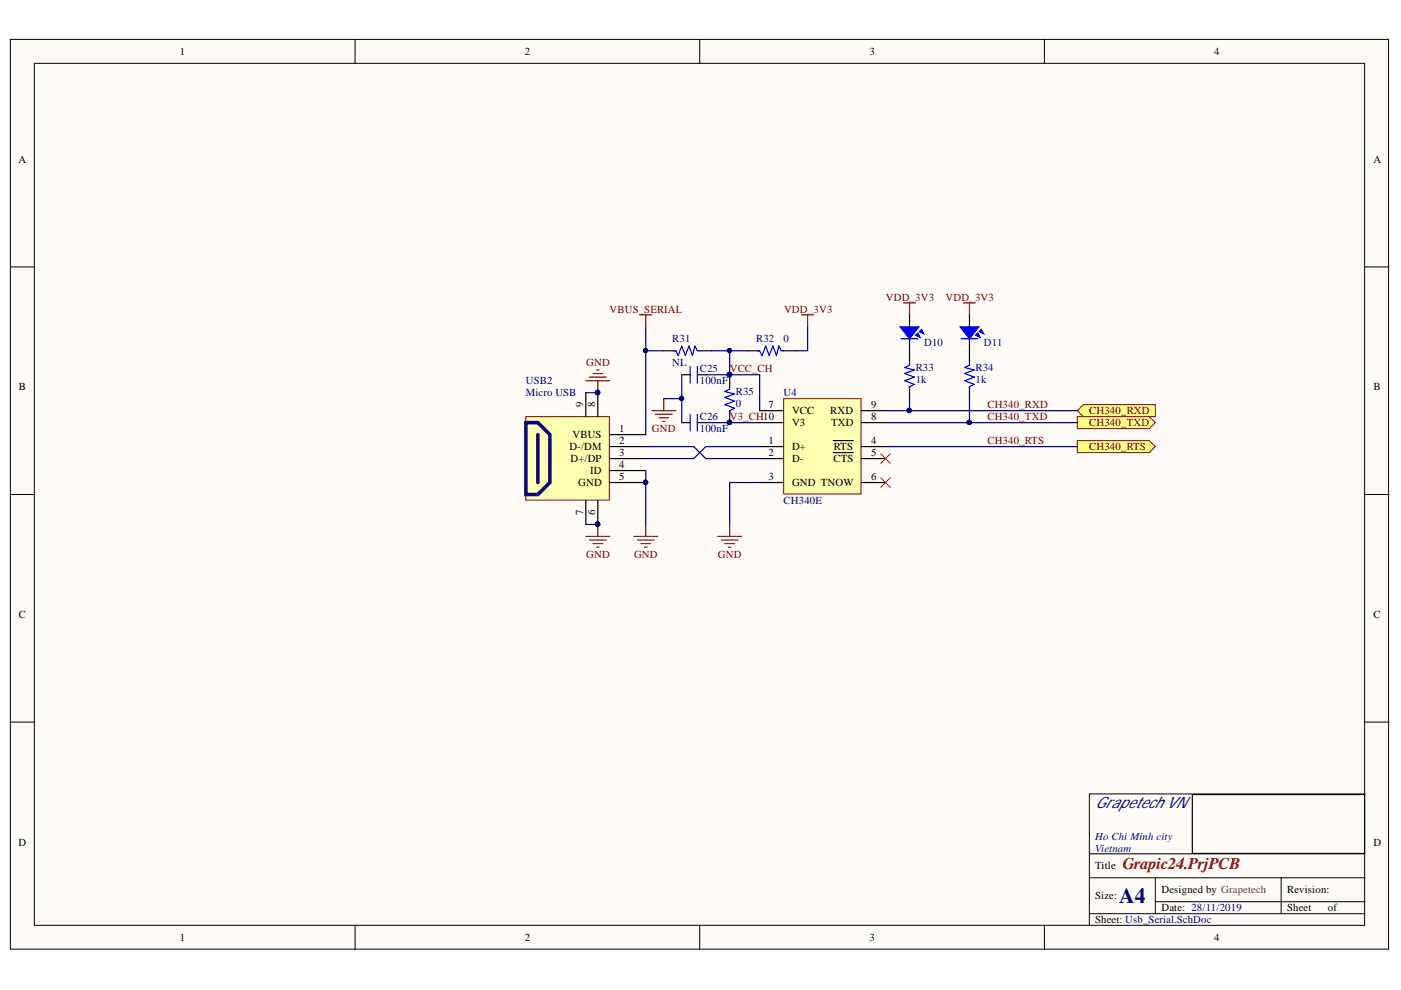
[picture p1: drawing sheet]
<svg xmlns="http://www.w3.org/2000/svg" width="297mm" height="210mm" viewBox="0 0 297 210" stroke-linecap="round" stroke-linejoin="round" font-family="sans-serif">
<g fill="#fffcf8" stroke="#000" stroke-width=".21">
<path d="M2.2 8.4h292.2v192.8h-292.2z"/>
<path d="M7.3 13.4h282v182.8h-282z"/>
</g>
<g fill="none" stroke="#000" stroke-width=".21">
<path d="M75.3 8.4v5M148.4 8.4v5M221.4 8.4v5M2.2 56.6h5.1M289.4 56.6h5.1M2.2 104.8h5.1M289.4 104.8h5.1M2.2 153.1h5.1M289.4 153.1h5.1M289.4 168.3h-58.4v28M75.3 196.3v5M148.4 196.3v5"/>
<path d="M221.4 196.3v5M231 186.1h58.4M231 193.7h58.4M231 181h58.4M244.9 186.1v7.6M244.9 191.2h44.5M271.6 186.1v7.6"/>
</g>
<path d="M252.8 168.5h36.5v12.5h-36.5z" fill="none" stroke="#000" stroke-width=".25"/>
<path d="M166.1 84.5h16.5v20.2h-16.5z" fill="#ffffb0" stroke="#800000" stroke-width=".21"/>
<g fill="none" stroke="#000" stroke-width=".25">
<path d="M144.5 79.5h1.8M147.8 79.5h1.8M144.5 89.6h1.8M147.8 89.6h1.8M161.1 94.7h5M161.1 97.2h5M161.1 87.1h5M161.1 89.6h5M176.7 93.4h4.2M176.7 96h4.2M182.7 94.7h5.1M182.7 97.2h5.1"/>
<path d="M182.7 87.1h5.1M182.7 89.6h5.1M161.1 102.3h5M182.7 102.3h5.1"/>
</g>
<path d="M186.7 96.2l2.1 2M188.8 96.2l-2.1 2M186.7 101.3l2.1 2M188.8 101.3l-2.1 2" fill="none" stroke="#f00" stroke-width=".21"/>
<path d="M146.3 77.7v3.5M147.8 77.7v3.5M146.3 87.8v3.6M147.8 87.8v3.6" fill="none" stroke="#00f" stroke-width=".25"/>
<path d="M134.4 113.7h5.1M135.1 114.5h3.6M135.9 115.3h2M136.7 116h.5M136.9 111.2v2.5M152.2 113.7h5.1M152.9 114.5h3.6M153.7 115.3h2M154.5 116h.5M154.7 111.2v2.5" fill="none" stroke="#800000" stroke-width=".25"/>
<path d="M111.5 88.3h17.7v17.7h-17.7z" fill="#ffffb0" stroke="#800000" stroke-width=".21"/>
<path d="M124.2 83.3v5M126.7 83.3v5M129.3 92.2h7.6M129.3 94.7h7.6M129.3 97.2h7.6M129.3 99.8h7.6M124.2 106.1v5.1M126.7 106.1v5.1M129.3 102.3h7.6" fill="none" stroke="#000" stroke-width=".25"/>
<g fill="#000080" stroke="#000080" stroke-width=".21">
<circle cx="136.9" cy="102.3" r=".46"/>
<circle cx="126.7" cy="111.1" r=".46"/>
<circle cx="126.7" cy="83.2" r=".46"/>
</g>
<path d="M111.5 89.6h2.5l2.6 2.6v10.1l-2.6 2.5h-2.5zM114 92.2v10.1" fill="none" stroke="#11037f" stroke-width=".76"/>
<g fill="none" stroke="#800000" stroke-width=".25">
<path d="M125 80h3.5M125.7 79.2h2.1M126.5 78.4h.5M135.6 66.8h2.6M136.9 66.8v2.5M124.2 80.7h5.1M126.7 80.7v2.6M138.2 87.1h5.1M139 87.8h3.5M139.7 88.6h2M140.5 89.4h.5M140.7 84.5v2.6"/>
<path d="M124.2 113.7h5.1M125 114.5h3.5M125.7 115.3h2.1M126.5 116h.5M126.7 111.2v2.5"/>
</g>
<path d="M228.4 87.1l1.3-1.3h15.2v2.5h-15.2z" fill-rule="evenodd" fill="#ffff80" stroke="#800000" stroke-width=".21"/>
<path d="M192.8 74.4v2.5M205.5 74.4v2.5M192.8 82v2.5M205.5 82v2.5" fill="none" stroke="#000" stroke-width=".25"/>
<path d="M192.8 76.9v.5l-1 .5 2.1 .5-2.1 .8 2.1 .8-2.1 .7 2.1 .8-1.1 .5v.5M205.5 76.9v.5l-1 .5 2.1 .5-2.1 .8 2.1 .8-2.1 .7 2.1 .8-1.1 .5v.5" fill="none" stroke="#00f" stroke-width=".25"/>
<path d="M194.9 70.3l.5-.5 .5 1z" fill="#00f"/>
<path d="M194.9 70.3l.5-.5 .5 1z" fill="none" stroke="#00f" stroke-width=".21"/>
<path d="M194.1 71.1l.5-.5 .5 1z" fill="#00f"/>
<path d="M194.1 71.1l.5-.5 .5 1z" fill="none" stroke="#00f" stroke-width=".21"/>
<path d="M190.8 69.3h4.1l-2.1 2.5z" fill="#00f"/>
<path d="M190.8 69.3h4.1l-2.1 2.5z" fill="none" stroke="#00f" stroke-width=".21"/>
<path d="M191.1 71.8h3.5M192.8 69v.8M192.8 71.6v.5" fill="none" stroke="#00f" stroke-width=".25"/>
<path d="M192.8 66.8v2.5M192.8 71.8v2.6" fill="none" stroke="#000" stroke-width=".25"/>
<path d="M207.6 70.3l.5-.5 .5 1z" fill="#00f"/>
<path d="M207.6 70.3l.5-.5 .5 1z" fill="none" stroke="#00f" stroke-width=".21"/>
<path d="M206.8 71.1l.5-.5 .5 1z" fill="#00f"/>
<path d="M206.8 71.1l.5-.5 .5 1z" fill="none" stroke="#00f" stroke-width=".21"/>
<path d="M203.5 69.3h4.1l-2.1 2.5z" fill="#00f"/>
<path d="M203.5 69.3h4.1l-2.1 2.5z" fill="none" stroke="#00f" stroke-width=".21"/>
<path d="M142.8 74.4h.5l.5 1 .7-2 .8 2 .8-2 .7 2 .5-2 .5 1h.6M160.6 74.4h.5l.5 1 .7-2 .8 2 .8-2 .7 2 .5-2 .5 1h.5M203.8 71.8h3.5M205.5 69v.8M205.5 71.6v.5M154.7 82v.5l-1 .5 2 .5-2 .8 2 .7-2 .8 2 .8-1 .5v.5" fill="none" stroke="#00f" stroke-width=".25"/>
<path d="M140.7 74.4h2.6M148.4 74.4h2.5M154.7 79.5v2.5M158.5 74.4h2.6M166.1 74.4h2.6M205.5 66.8v2.5M205.5 71.8v2.6M154.7 87.1v2.5" fill="none" stroke="#000" stroke-width=".25"/>
<path d="M170 66.8h2.5M171.2 66.8v2.5M191.6 64.2h2.5M192.8 64.2v2.6M204.3 64.2h2.5M205.5 64.2v2.6" fill="none" stroke="#800000" stroke-width=".25"/>
<g fill="#000080" stroke="#000080" stroke-width=".21">
<circle cx="154.7" cy="79.4" r=".46"/>
<circle cx="154.7" cy="89.6" r=".46"/>
</g>
<path d="M228.4 88.3h15.3l1.2 1.3-1.2 1.3h-15.3z" fill-rule="evenodd" fill="#ffff80" stroke="#800000" stroke-width=".21"/>
<g fill="#000080" stroke="#000080" stroke-width=".21">
<circle cx="154.7" cy="79.4" r=".46"/>
<circle cx="154.7" cy="89.6" r=".46"/>
<circle cx="126.7" cy="83.2" r=".46"/>
<circle cx="126.7" cy="111.1" r=".46"/>
<circle cx="154.7" cy="74.3" r=".46"/>
<circle cx="136.9" cy="74.3" r=".46"/>
<circle cx="192.8" cy="87" r=".47"/>
<circle cx="205.5" cy="89.6" r=".46"/>
<circle cx="144.5" cy="84.5" r=".46"/>
<circle cx="136.9" cy="102.3" r=".46"/>
</g>
<g fill="none" stroke="#000080" stroke-width=".25">
<path d="M136.9 69.3v22.9M136.9 74.4h3.8M144.5 79.5v5M149.6 79.5h5.1M150.9 74.4h7.6M154.7 74.4v5.1h6.4v7.6M171.2 69.3v5.1h-2.5M124.2 83.3h2.5M136.9 99.8v11.4M140.7 84.5h3.8v5.1M149.6 89.6h11.5M187.8 87.1h40.6"/>
<path d="M187.8 89.6h40.6M192.8 84.5v2.6M205.5 84.5v5.1M124.2 111.2h2.5M161.1 102.3h-6.4v8.9"/>
</g>
<path d="M228.4 93.4h15.3l1.2 1.3-1.2 1.3h-15.3z" fill-rule="evenodd" fill="#ffff80" stroke="#800000" stroke-width=".21"/>
<path d="M136.9 94.7h10.2l2.5 2.5h11.5M161.1 94.7h-11.5l-2.5 2.5h-10.2M187.8 94.7h40.6" fill="none" stroke="#000080" stroke-width=".25"/>
<text font-size="4.6" fill="#000080" x="237.3" y="191.5">A4</text>
<text font-size="3.5" fill="#800000" x="238.1" y="184.4">Grapic24.PrjPCB</text>
<text font-size="3.3" fill="#000080" x="232.2" y="171.3">Grapetech VN</text>
<g font-size="2.3">
<text x="38.2" y="11.7">1</text>
<text x="111.2" y="11.7">2</text>
<text x="184.3" y="11.7">3</text>
<text x="257.4" y="11.7">4</text>
<text x="3.9" y="34.5">A</text>
<text x="291.2" y="34.5">A</text>
<text x="4" y="82.8">B</text>
<text x="291.2" y="82.8">B</text>
<text x="123.7" y="86.3" transform="rotate(-90 123.7 86.3)">9</text>
<text x="126.2" y="86.3" transform="rotate(-90 126.2 86.3)">8</text>
<text x="162.9" y="86.6">7</text>
<text x="167.9" y="87.8">VCC</text>
<text x="176" y="87.8">RXD</text>
<text x="184.7" y="89.1">8</text>
<text x="184.7" y="86.6">9</text>
<text x="120.7" y="95.4">D-/DM</text>
<text x="121.4" y="92.9">VBUS</text>
<text x="131.3" y="91.6">1</text>
<text x="131.3" y="94.2">2</text>
<text x="162.9" y="94.2">1</text>
<text x="167.9" y="95.4">D+</text>
<text x="167.9" y="90.4">V3</text>
<text x="176.2" y="90.4">TXD</text>
<text x="176.8" y="95.4">RTS</text>
<text x="184.7" y="94.2">4</text>
<text x="121" y="98">D+/DP</text>
<text x="125.1" y="100.5">ID</text>
<text x="131.3" y="96.7">3</text>
<text x="131.3" y="99.2">4</text>
<text x="131.3" y="101.8">5</text>
<text x="162.9" y="96.7">2</text>
<text x="162.9" y="101.8">3</text>
<text x="167.9" y="98">D-</text>
<text x="176.7" y="98">CTS</text>
<text x="184.7" y="96.7">5</text>
<text x="184.7" y="101.8">6</text>
<text x="122.6" y="103">GND</text>
<text x="167.9" y="103">GND TNOW</text>
<text x="123.7" y="109.3" transform="rotate(-90 123.7 109.3)">7</text>
<text x="126.2" y="109.3" transform="rotate(-90 126.2 109.3)">6</text>
<text x="4" y="131">C</text>
<text x="291.2" y="131">C</text>
<text x="3.9" y="179.3">D</text>
<text x="291.2" y="179.3">D</text>
<text x="232.2" y="184.4">Title</text>
<text x="232.2" y="190.7">Size:</text>
<text x="246.3" y="189.4">Designed by Grapetech</text>
<text x="272.9" y="189.4">Revision:</text>
<text x="232.2" y="195.8">Sheet: Usb_Serial.SchDoc</text>
<text x="246.3" y="193.2">Date: 28/11/2019</text>
<text x="272.9" y="193.2">Sheet</text>
<text x="281.5" y="193.2">of</text>
<text x="38.2" y="199.6">1</text>
<text x="111.2" y="199.6">2</text>
<text x="184.3" y="199.6">3</text>
<text x="257.4" y="199.6">4</text>
</g>
<g font-size="2.3" fill="#800000">
<text x="187.8" y="63.7">VDD_3V3</text>
<text x="200.5" y="63.7">VDD_3V3</text>
<text x="129.3" y="66.3">VBUS_SERIAL</text>
<text x="166.2" y="66.3">VDD_3V3</text>
<text x="124.3" y="77.7">GND</text>
<text x="154.7" y="78.9">VCC_CH</text>
<text x="154.7" y="89.1">V3_CH10</text>
<text x="209.4" y="86.6">CH340_RXD</text>
<text x="209.4" y="89.1">CH340_TXD</text>
<text x="230.9" y="87.8">CH340_RXD</text>
<text x="138.2" y="91.6">GND</text>
<text x="209.4" y="94.2">CH340_RTS</text>
<text x="230.9" y="90.4">CH340_TXD</text>
<text x="230.9" y="95.4">CH340_RTS</text>
<text x="124.3" y="118.3">GND</text>
<text x="134.4" y="118.3">GND</text>
<text x="152.2" y="118.3">GND</text>
</g>
<g font-size="2.3" fill="#000080">
<text x="142.5" y="72.6">R31</text>
<text x="142.5" y="77.7">NL</text>
<text x="160.3" y="72.6">R32</text>
<text x="166.1" y="72.6">0</text>
<text x="195.9" y="73.4">D10</text>
<text x="208.6" y="73.4">D11</text>
<text x="111.5" y="81.5">USB2</text>
<text x="148.4" y="78.9">C25</text>
<text x="148.4" y="81.5">100nF</text>
<text x="156" y="83.8">R35</text>
<text x="194.1" y="78.7">R33</text>
<text x="194.1" y="81.2">1k</text>
<text x="206.8" y="78.7">R34</text>
<text x="206.8" y="81.2">1k</text>
<text x="111.5" y="84">Micro USB</text>
<text x="148.4" y="89.1">C26</text>
<text x="156" y="86.3">0</text>
<text x="166.1" y="84">U4</text>
<text x="148.4" y="91.6">100nF</text>
<text x="166.1" y="106.9">CH340E</text>
<text x="232.2" y="178">Ho Chi Minh city</text>
<text x="232.2" y="180.5">Vietnam</text>
</g>
</svg>
